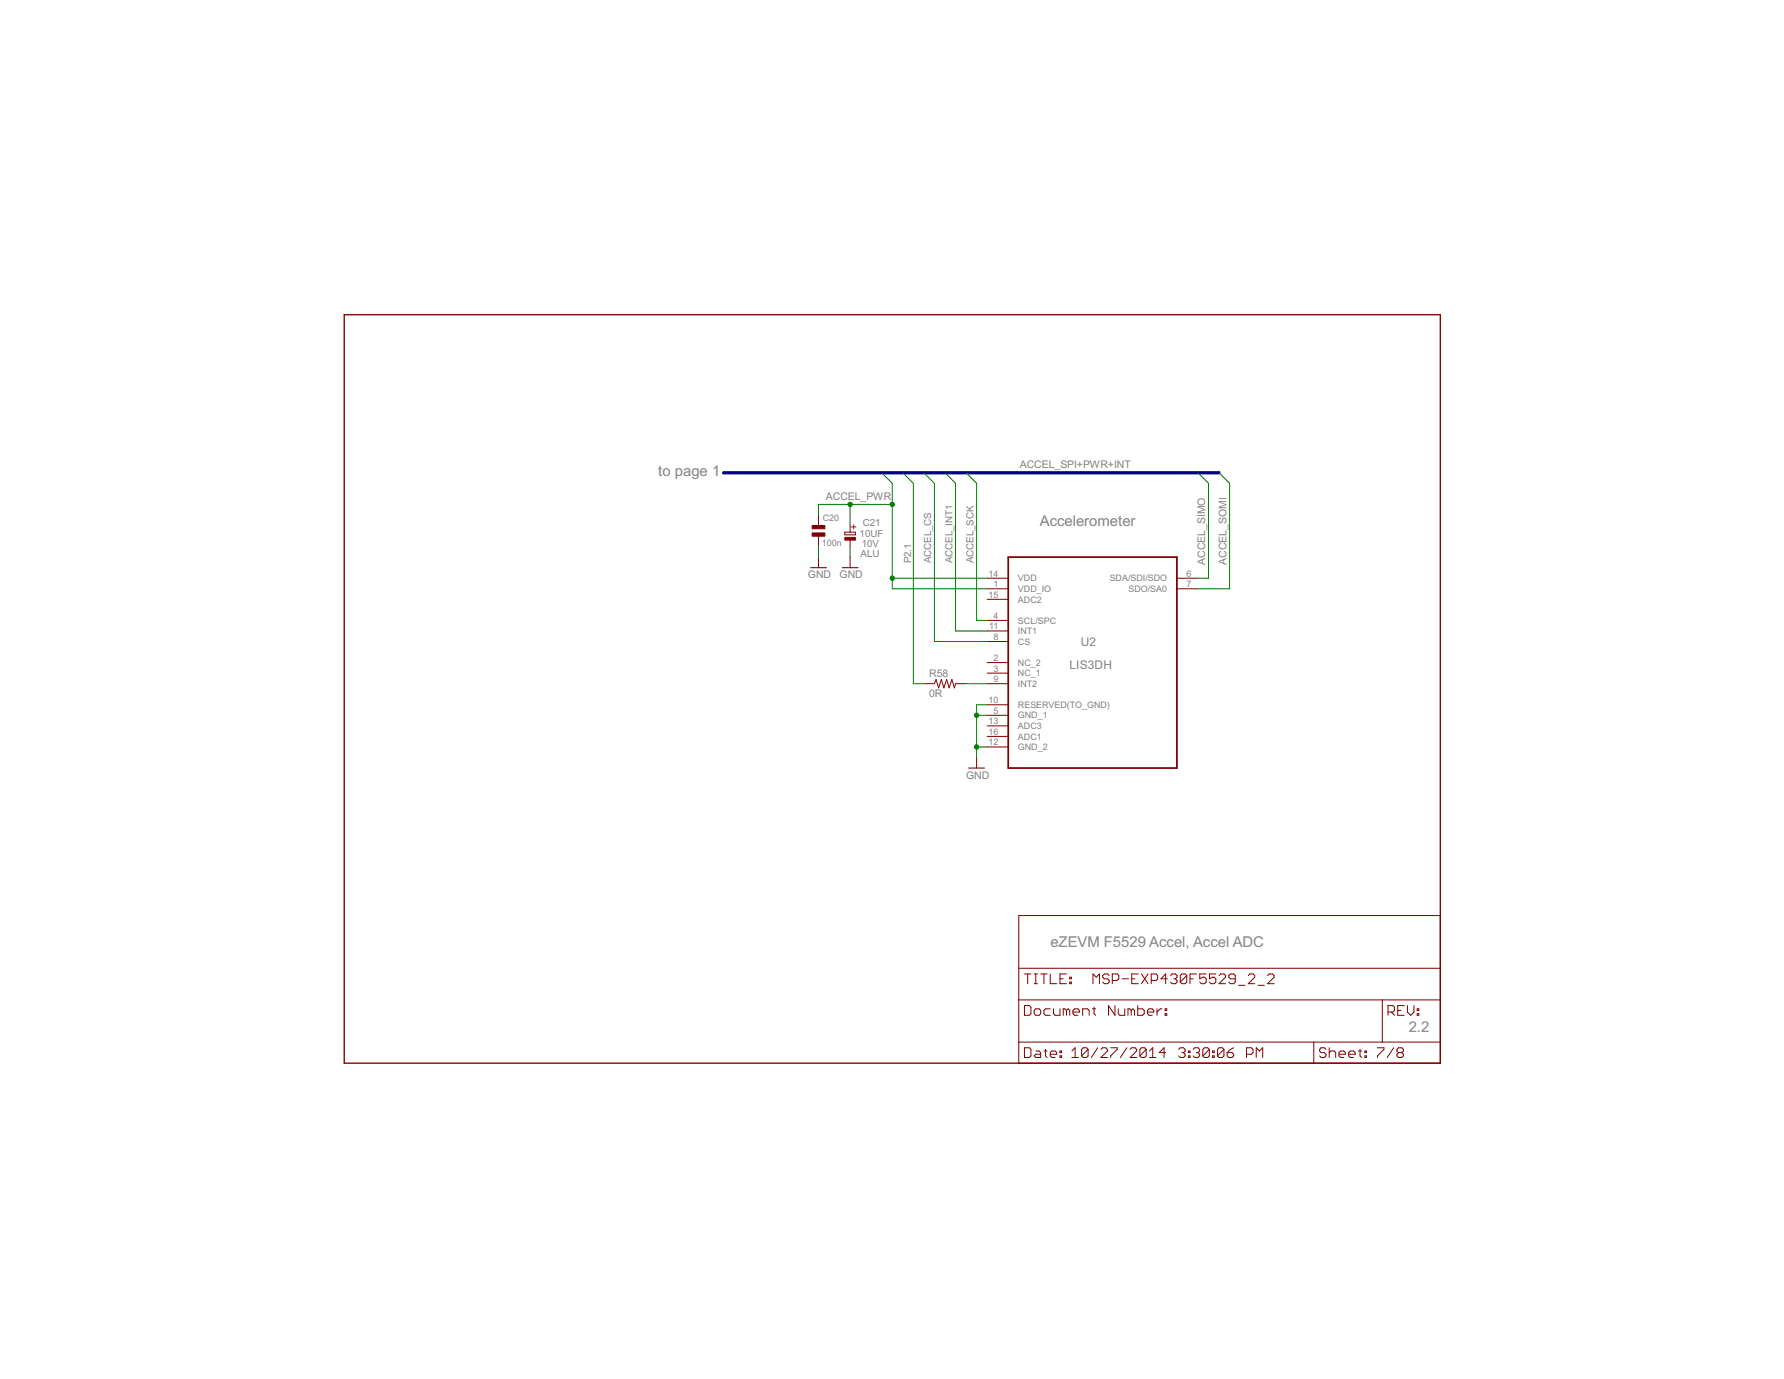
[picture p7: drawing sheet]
<svg xmlns="http://www.w3.org/2000/svg" width="279mm" height="216mm" viewBox="0 0 279 216" stroke-linecap="round" stroke-linejoin="round" font-family="sans-serif">
<path d="M53.9 49.3h171.7v117.2h-171.7z" fill="none" stroke="#800000" stroke-width=".21"/>
<g fill="none" stroke="#800000" stroke-width=".16">
<path d="M128.2 80.6v1.7M128.2 83.9v1.7M128.2 87.2v1.7M132.3 83.3h1.7v.4h-1.7zM133.1 82.3v1M133.1 84.6v1M133.1 87.2v1.7M154.6 90.5h3.3M154.6 92.2h3.3M154.6 93.8h3.3M154.6 97.1h3.3M154.6 98.8h3.3"/>
<path d="M184.3 90.5h3.3M184.3 92.2h3.3M144.7 107h1.6l.3-.6 .4 1.3 .4-1.3 .4 1.3 .5-1.3 .4 1.3 .4-1.3 .4 1.3 .1-.7h1.7M153 118.6v1.6M154.6 100.4h3.3M154.6 103.7h3.3M154.6 105.4h3.3M154.6 107h3.3M154.6 110.3h3.3M154.6 112h3.3M154.6 113.6h3.3M154.6 115.3h3.3"/>
<path d="M154.6 116.9h3.3M159.6 143.3h66v23.2h-66zM159.6 156.5h66M159.6 151.6h66M160.4 157.4h.8l.3 .3v1l-.3 .3h-.8zM160.4 152.5h1.1M161 152.5v1.5M162 158.2l.2-.3h.5l.3 .3v.5l-.3 .3h-.5l-.2-.3zM162 152.5h.5M162 154h.5M162.2 152.5v1.5M163 152.5h1"/>
<path d="M163.5 152.5v1.5M164.5 152.5v1.5h1M164.5 157.9h-.8l-.2 .3v.5l.2 .3h.8M165 157.9v.8l.2 .3h.8v-1.1M166 153.2h.5M167 152.5h-1v1.5h1M167 158.2l-.2-.3h-.3v1.1M167 158.2l.3-.3 .2 .3v.8M167 158.2v.8M167.5 153.8h.3v.2h-.3zM167.5 153h.3v.2h-.3zM168 158.5h1.1v-.3l-.3-.3h-.5l-.3 .3v.5l.3 .3h.5"/>
<path d="M169.6 159v-1.1h.7l.3 .3v.8M171.1 157.9h.5M171.2 154v-1.5l.5 .5 .5-.5v1.5M171.3 157.7v1l.3 .3M173.7 152.7l-.2-.2h-.5l-.3 .2v.3l.3 .2h.5l.2 .3v.3l-.2 .2h-.5l-.3-.2M174.2 153.5h.8l.2-.3v-.5l-.2-.2h-.8v1.5M174.6 157.4v1.6l-1-1.6v1.6M175.1 157.9v.8l.3 .3h.7v-1.1M175.7 153.2h1M177.2 158.2l-.3-.3h-.2v1.1M177.2 158.2v.8M177.2 158.2l.2-.3 .3 .3v.8"/>
<path d="M177.2 153.2h.6M178.2 157.4v1.6h.7l.3-.3v-.5l-.3-.3h-.7M178.3 152.5h-1.1v1.5h1.1M178.8 152.5l1 1.5M179.7 158.5h1v-.3l-.3-.3h-.4l-.3 .3v.5l.3 .3h.4M179.8 152.5l-1 1.5M180.3 153.5h.8l.2-.3v-.5l-.2-.2h-.8v1.5M181.2 157.9v1.1M182 157.9h-.3l-.5 .6M182.5 158.7h.2v.3h-.2zM182.5 157.9h.2v.3h-.2zM182.8 153.2h-1l.8-.7v1.5"/>
<path d="M183.3 152.7l.3-.2h.5l.2 .2v.3l-.2 .2M183.8 153.2h.3M184.1 153.2l.2 .3v.3l-.2 .2h-.5l-.3-.2M185.9 152.7l-.3-.2h-.5l-.3 .2v1.1M185.9 152.7v1.1l-.3 .2h-.5l-.3-.2M185.9 152.7l-1.1 1.1M186.4 153.2h.5M187.4 152.5h-1v1.5M188.9 152.5h-1v.7l.5-.2h.3l.2 .2v.6l-.2 .2h-.5l-.3-.2M190.4 152.5h-1v.7l.5-.2h.3l.2 .2v.6l-.2 .2h-.5l-.3-.2M190.9 152.7l.3-.2h.5l.2 .2v.3l-1 1h1M193.5 153.2h-.8l-.3-.2v-.3l.3-.2h.5l.3 .2v1.1l-.3 .2h-.5l-.3-.2"/>
<path d="M194 154.3h1M195.5 152.7l.2-.2h.6l.2 .2v.3l-1 1h1M197 154.3h1M198.5 152.7l.3-.2h.5l.2 .2v.3l-1 1h1M216.5 156.5v6.7M217.4 158.5h.7l.3-.3v-.5l-.3-.3h-.7v1.6M217.9 158.5l.5 .5M218.9 158.2h.5M219.9 157.4h-1v1.6h1M220.4 157.4v1.1l.5 .5 .5-.5v-1.1M222 158.7h.2v.3h-.2zM222 157.9h.2v.3h-.2z"/>
<path d="M159.6 163.2h66M160.4 164h.8l.3 .3v1l-.3 .3h-.8zM162.2 164.5h.5l.3 .3v.8h-.8l-.2-.3 .2-.2h.8M163.5 164.5h.5M163.7 164.3v1l.3 .3M164.5 165.1h1v-.3l-.3-.3h-.5l-.2 .3v.5l.2 .3h.5M166 165.3h.3v.3h-.3zM166 164.5h.3v.3h-.3zM167.9 165.6h1M167.9 164.5l.5-.5v1.6M170.4 164.3v1l-.2 .3h-.5l-.3-.3M170.4 164.3l-.2-.3h-.5l-.3 .3v1"/>
<path d="M170.4 164.3l-1 1M171.9 164l-1 1.6M172.4 164.3l.3-.3h.5l.2 .3v.2l-1 1.1h1M173.9 164h1.1v.3l-1.1 1v.3M176.5 164l-1 1.6M177 164.3l.2-.3h.6l.2 .3v.2l-1 1.1h1M179.5 164.3v1l-.2 .3h-.5l-.3-.3M179.5 164.3l-.2-.3h-.5l-.3 .3v1M179.5 164.3l-1 1M180 165.6h1M180 164.5l.5-.5v1.6M182.6 164.8h-1.1l.8-.8v1.6"/>
<path d="M184.6 164.3l.2-.3h.6l.2 .3v.2l-.2 .3M185.1 164.8h.3M185.4 164.8l.2 .3v.2l-.2 .3h-.6l-.2-.3M186.1 165.3h.3v.3h-.3zM186.1 164.5h.3v.3h-.3zM186.9 164.3l.2-.3h.5l.3 .3v.2l-.3 .3M187.4 164.8h.2M187.6 164.8l.3 .3v.2l-.3 .3h-.5l-.2-.3M189.4 164.3v1l-.3 .3h-.5l-.2-.3M189.4 164.3l-.3-.3h-.5l-.2 .3v1M189.4 164.3l-1 1M189.9 165.3h.3v.3h-.3z"/>
<path d="M189.9 164.5h.3v.3h-.3zM191.7 164.3v1l-.3 .3h-.5l-.2-.3M191.7 164.3l-.3-.3h-.5l-.2 .3v1M191.7 164.3l-1 1M192.2 164.8h.8l.2 .3v.2l-.2 .3h-.6l-.2-.3zM193.2 164l-.5 .3-.5 .5M195.2 165.1h.8l.2-.3v-.5l-.2-.3h-.8v1.6M196.7 165.6v-1.6l.6 .5 .5-.5v1.6M205.8 163.2v3.3M207.7 164.3l-.3-.3h-.5l-.2 .3v.2l.2 .3h.5l.3 .3v.2l-.3 .3h-.5l-.2-.3M208.2 164.8l.2-.3h.5l.3 .3v.8M208.2 164v1.6"/>
<path d="M209.7 165.1h1v-.3l-.2-.3h-.5l-.3 .3v.5l.3 .3h.5M211.2 165.1h1v-.3l-.2-.3h-.5l-.3 .3v.5l.3 .3h.5M212.7 164.5h.6M213 164.3v1l.3 .3M213.8 165.3h.2v.3h-.2zM213.8 164.5h.2v.3h-.2zM215.7 164h1v.3l-1 1v.3M218.3 164l-1 1.6M219 164.8l-.2 .3v.2l.2 .3h.5l.3-.3v-.2l-.3-.3M219 164.8l-.2-.3v-.2l.2-.3h.5l.3 .3v.2l-.3 .3M219 164.8h.5"/>
</g>
<path d="M157.9 87.2h26.4v33h-26.4z" fill="none" stroke="#800000" stroke-width=".28"/>
<path d="M127 88.9h2.4M131.9 88.9h2.5M151.7 120.2h2.5" fill="none" stroke="#800000" stroke-width=".17"/>
<g fill="#800000" stroke="#800000" stroke-width=".16">
<path d="M127.2 83.4h2v.5h-2z"/>
<path d="M127.2 82.3h2v.5h-2z"/>
<path d="M132.3 84.1h1.7v.5h-1.7z"/>
</g>
<path d="M113.3 74h77.6" fill="none" stroke="#000080" stroke-width=".51"/>
<g fill="none" stroke="#008000" stroke-width=".16">
<path d="M133.1 79v3.3M138.1 74l1.6 1.7v16.5h14.9M139.7 79h-11.5v1.6M141.4 74l1.6 1.7v31.3h1.7M144.7 74l1.6 1.7v24.7h8.3M148 74l1.6 1.7v23.1h5M151.3 74l1.7 1.7v21.4h1.6M187.6 74l1.7 1.7v14.8h-1.7M190.9 74l1.7 1.7v16.5h-5M128.2 85.6v1.6M133.1 85.6v1.6M139.7 90.5h14.9"/>
<path d="M151.3 107h3.3M153 116.9h1.6M153 112h1.6M154.6 110.3h-1.6v8.3"/>
</g>
<g fill="#008000" stroke="#008000" stroke-width=".16">
<circle cx="133.1" cy="79" r=".34"/>
<circle cx="139.7" cy="79" r=".34"/>
<circle cx="139.7" cy="90.5" r=".34"/>
<circle cx="153" cy="116.9" r=".34"/>
<circle cx="153" cy="112" r=".34"/>
</g>
<g font-size="2.6" fill="#808080">
<text x="103.1" y="74.5">to page 1</text>
<text x="162.9" y="82.3">Accelerometer</text>
<text x="164.5" y="148.3">eZEVM F5529 Accel, Accel ADC</text>
<text x="220.6" y="161.5">2.2</text>
</g>
<g font-size="2.1" fill="#808080">
<text x="169.3" y="101.1">U2</text>
<text x="167.5" y="104.7">LIS3DH</text>
</g>
<g font-size="1.8" fill="#808080">
<text x="159.7" y="73.2">ACCEL_SPI+PWR+INT</text>
<text x="129.3" y="78.3">ACCEL_PWR</text>
<text x="188.8" y="88.4" transform="rotate(-90 188.8 88.4)">ACCEL_SIMO</text>
<text x="192.1" y="88.4" transform="rotate(-90 192.1 88.4)">ACCEL_SOMI</text>
<text x="126.5" y="90.5">GND</text>
<text x="131.5" y="90.5">GND</text>
<text x="145.5" y="106.1">R58</text>
<text x="145.5" y="109.2">0R</text>
<text x="151.3" y="121.9">GND</text>
</g>
<text font-size="1.8" fill="#800000" x="134.3" y="83" transform="rotate(-90 134.3 83)">+</text>
<g font-size="1.7" fill="#808080">
<text x="135.1" y="82.4">C21</text>
<text x="134.6" y="84">10UF</text>
<text x="134.8" y="87.2">ALU</text>
<text x="135" y="85.6">10V</text>
<text x="142.7" y="88.2" transform="rotate(-90 142.7 88.2)">P2.1</text>
<text x="145.9" y="88.2" transform="rotate(-90 145.9 88.2)">ACCEL_CS</text>
<text x="149.2" y="88.2" transform="rotate(-90 149.2 88.2)">ACCEL_INT1</text>
<text x="152.5" y="88.2" transform="rotate(-90 152.5 88.2)">ACCEL_SCK</text>
</g>
<g font-size="1.6" fill="#808080">
<text x="128.9" y="81.6">C20</text>
<text x="128.7" y="85.4">100n</text>
<text x="154.8" y="90.3">14</text>
<text x="154.8" y="93.6">15</text>
<text x="155.6" y="92">1</text>
<text x="159.4" y="91">VDD</text>
<text x="159.4" y="92.7">VDD_IO</text>
<text x="159.4" y="94.3">ADC2</text>
<text x="173.8" y="91">SDA/SDI/SDO</text>
<text x="176.7" y="92.7">SDO/SA0</text>
<text x="185.8" y="90.3">6</text>
<text x="185.8" y="92">7</text>
<text x="154.9" y="98.6">11</text>
<text x="155.6" y="96.9">4</text>
<text x="155.6" y="100.2">8</text>
<text x="159.4" y="97.6">SCL/SPC</text>
<text x="159.4" y="99.3">INT1</text>
<text x="159.4" y="100.9">CS</text>
<text x="155.6" y="103.5">2</text>
<text x="155.6" y="105.2">3</text>
<text x="155.6" y="106.8">9</text>
<text x="159.4" y="104.2">NC_2</text>
<text x="159.4" y="105.9">NC_1</text>
<text x="159.4" y="107.5">INT2</text>
<text x="154.8" y="110.1">10</text>
<text x="154.8" y="113.4">13</text>
<text x="155.6" y="111.8">5</text>
<text x="159.4" y="110.8">RESERVED(TO_GND)</text>
<text x="159.4" y="112.5">GND_1</text>
<text x="154.8" y="115.1">16</text>
<text x="154.8" y="116.7">12</text>
<text x="159.4" y="114.1">ADC3</text>
<text x="159.4" y="115.8">ADC1</text>
<text x="159.4" y="117.4">GND_2</text>
</g>
</svg>
